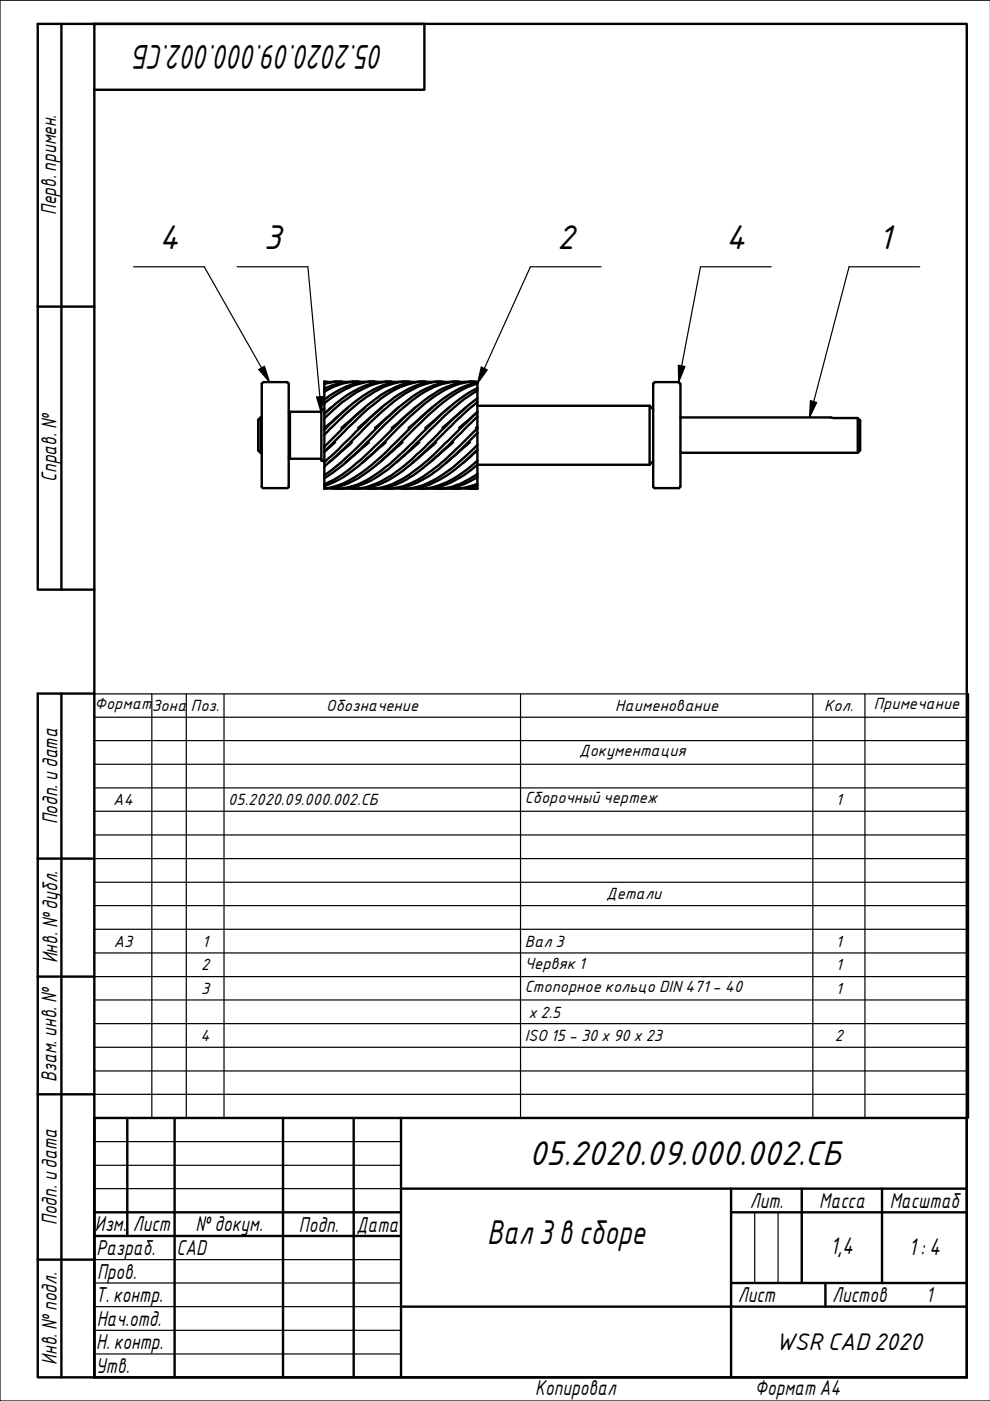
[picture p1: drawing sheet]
<svg xmlns="http://www.w3.org/2000/svg" width="210mm" height="297mm" viewBox="0 0 210 297" stroke-linecap="round" stroke-linejoin="round" font-family="sans-serif">
<g fill="none" stroke="#000" stroke-width=".51">
<path d="M55.2 88.5v7.5M55.2 96h.3M55.5 88.5h-.3l-.5 .5v6.5l.5 .5M55.8 81.1l-.3 .3v21.7l.3 .4h5.1M55.9 81h5M60.9 81.1l.3 .3v21.7l-.3 .4M61.2 97l.3 .3M61.5 87.3v10M61.5 97.3h6.6M68.1 87.3h-6.6l-.3 .3M68.8 98.9v1.9M68.8 95.7v2.3"/>
<path d="M68.8 92.2v2.5M68.8 88.7v2.5M68.8 85.5v2.2M68.8 83v1.7M68.8 86.7h-.7v11h.7M68.8 84.7v.8M68.8 87.7v1M68.8 91.2v1M68.8 94.7v1M68.8 98v.9M69.9 81l-1.1-.1v2.1M70.2 86.4l-1.4 1.3"/>
<path d="M71.1 93.8l-2.3 2M72.3 80.9l-3.5 .3M73.5 81a9.9 9.9 0 0 0-4.7 .5M73.8 86.4l-5 4.3M74.6 93.8l-4.9 4.3M75.8 80.9a13.8 13.8 0 0 0-7 1.6M77.1 81a12.6 12.6 0 0 0-8.3 2M77.3 86.4l-4.9 4.3M78.2 93.8l-5 4.3M79.4 80.9a16.2 16.2 0 0 0-10.6 3.8M80.6 81a14.3 14.3 0 0 0-9.6 2.9l-2.2 1.6M80.9 86.4l-5 4.3"/>
<path d="M81.8 93.8l-5 4.3M82.9 80.9a17 17 0 0 0-11.7 4.7l-2.4 2.1M84.2 81a13.9 13.9 0 0 0-9.7 2.9l-1.9 1.4-3.8 3.4M84.5 86.4l-5 4.3M85.3 93.8l-4.9 4.3M86.5 80.9a15.4 15.4 0 0 0-10.4 3.7l-3.2 2.6-4.1 4M87.8 81a13.6 13.6 0 0 0-9.5 2.8 60.3 60.3 0 0 0-9.5 8.4M88 86.4l-4.9 4.3M88.9 93.8l-5 4.3M90.1 80.9a16.2 16.2 0 0 0-11.2 4.2 117.4 117.4 0 0 0-10.1 9.6M91.3 81a14.9 14.9 0 0 0-10.5 3.5 103.3 103.3 0 0 0-10.6 9.8l-1.4 1.4M91.6 86.4l-5 4.3"/>
<path d="M92.5 93.8l-5 4.3M93.7 80.9a15.8 15.8 0 0 0-10.8 3.9l-1.5 1.2-3 2.6-6.6 6.7-3 2.7M94.9 81a14.3 14.3 0 0 0-9.8 3l-4.1 3.2-8.2 8-4 3.7M95.2 86.4l-5 4.3M96.1 93.8l-5 4.3M97.2 80.9a16.2 16.2 0 0 0-11.3 4.4l-1.8 1.4-2.5 2.3-5.1 5.2a57.9 57.9 0 0 1-7.7 6.6M98.5 81a15.2 15.2 0 0 0-11.2 3.9l-.9 .8a184 184 0 0 0-11.2 10.6l-2.7 2.5-3.7 2.6M98.7 86.4l-4.9 4.3M99.6 93.8l-5 4.3M100.8 80.9a15.6 15.6 0 0 0-9.8 3.2 116 116 0 0 0-12.6 11.6 31.5 31.5 0 0 1-9.6 7M101.2 82.8v-1.9a15.5 15.5 0 0 0-10.1 3.9 124.3 124.3 0 0 0-11.2 10.4 33.7 33.7 0 0 1-10.1 7.5l-1 .3M101.2 81.3a26.3 26.3 0 0 0-10.1 6.5l-5.1 5a51.8 51.8 0 0 1-10.1 8.7l-3.1 1.4a11.5 11.5 0 0 1-4 .7v-2.8"/>
<path d="M101.2 81.1a23.2 23.2 0 0 0-10.1 5.8l-5.1 4.8a76.2 76.2 0 0 1-9.1 8.4 16.2 16.2 0 0 1-8.1 3.5M101.2 82.8a57.7 57.7 0 0 0-10.8 9.2l-.9 .9a59 59 0 0 1-10 8.5 14.2 14.2 0 0 1-8.3 2.2M101.2 82.3a38.5 38.5 0 0 0-9.8 7.6l-1.9 1.9a77.6 77.6 0 0 1-8.8 8.1 15 15 0 0 1-10.8 3.7M101.2 85.2l-4.7 4.3-6.4 6.2a32.3 32.3 0 0 1-9.5 7l-3.2 .8-2.7 .1M101.2 84.4l-4.3 3.7-6.1 5.9a40.3 40.3 0 0 1-10.3 8.2 12.2 12.2 0 0 1-7 1.4M101.2 98.5a17.6 17.6 0 0 1-11.1 5.1h-1.1M101.2 97.6a19.4 19.4 0 0 1-11.7 6h-1.7M101.2 95.4a30.1 30.1 0 0 1-11 7.6l-.9 .3a11.3 11.3 0 0 1-3.8 .3M101.2 94.3a43.2 43.2 0 0 1-9.6 7.7 12.6 12.6 0 0 1-7.4 1.6M101.2 91.8a64.5 64.5 0 0 1-10.8 9.5 14 14 0 0 1-8.5 2.3M101.2 90.8a81.9 81.9 0 0 1-10.9 9.8 14 14 0 0 1-9.7 3M101.2 88.3l-.6 .6a110.2 110.2 0 0 1-13 11.9 14.4 14.4 0 0 1-9.2 2.8"/>
<path d="M101.2 87.4l-2.2 2.1a109.5 109.5 0 0 1-12.1 11.1 14.5 14.5 0 0 1-9.8 3M101.2 82.8v1.6M101.2 85.2v2.2M101.2 88.3v2.5M101.2 91.8v2.5M101.2 95.4v2.2M101.2 98.5v2M101.2 87.4l-3.9 3.3M101.2 95.5l-3 2.6M101.2 98.5h36.5M101.2 86h36.5M101.2 84.4v.8"/>
<path d="M101.2 87.4v.9M101.2 90.8v1M101.2 94.3v1.1M101.2 97.6v.9M101.2 90.5l-.3 .2M137.7 86v12.5M137.7 86l.8 .8M138.5 97.8l-.8 .7M138.8 81.1l-.3 .3v21.7l.3 .4M138.9 81h5M143.9 81.1l.3 .3M144.3 88.5h31.8l.5 .1h5.3v7.4"/>
<path d="M144.3 81.4v21.8M181.9 88.6l.5 .5v6.4l-.5 .5h-37.6M98.5 103.6h2.7M101.2 101.2a14.5 14.5 0 0 1-8.6 2.4M101.2 100.5a14.3 14.3 0 0 1-9.9 3.1M101.2 101.2v2.4M101.2 102.5a11.9 11.9 0 0 1-6.3 1.1M101.2 102.9a13.5 13.5 0 0 1-5.1 .7M101.2 100.5v.7M101.2 103.6h-1.4M138.9 103.5h5M144.2 103.1l-.3 .4"/>
</g>
<g fill="none" stroke="#000" stroke-width=".51">
<path d="M20 237h185v55h-185zM27 237v25.1M37 237v55M60 237v55M75 237v55M85 237v55M20 257h65M85 252h120M155 257h50M155 252v40M170 252v20M187 252v20"/>
<path d="M20 262.1h65M85 277h120M155 272h50M175 272v5"/>
</g>
<path d="M20 242h65M20 247.1h65M20 252h65M160 257v15M165 257v15M20 267.1h65M20 272h65M20 277h65M20 282.1h65M20 287.1h65" fill="none" stroke="#000" stroke-width=".25"/>
<path d="M210 0h-210v297h210" fill="none" stroke="#000" stroke-width=".25"/>
<path d="M20 5.1h185v286.9h-185z" fill="none" stroke="#000" stroke-width=".51"/>
<g fill="none" stroke="#000" stroke-width=".25">
<path d="M28.3 56.6h15l13.8 24.4M50.3 56.6h15l2.8 31M127.4 56.6h-14.9l-11.3 24.7M163.5 56.6h-15l-4.6 24.4M195 56.6h-15l-8.4 31.9M54.9 78.3l1.2-.7 1 3.4zM102 77.8l1.3 .6-2.1 2.9zM143.8 77.5l1.4 .2-1.3 3.3zM67.1 84.2l1.4-.1-.4 3.5zM171.8 84.9l1.4 .4-1.6 3.2zM20 147.1h185.4v89.9h-185.4zM20 152.1h185.4"/>
<path d="M20 157h185.4M32.2 147.1v89.9M39.5 147.1v89.9M47.5 147.1v89.9M110.4 147.1v89.9M172.3 147.1v89.9M183.4 147.1v89.9M20 162h185.4M20 167.1h185.4M20 172h185.4M20 177h185.4M20 182h185.4"/>
<path d="M20 187.1h185.4M20 192h185.4M20 197h185.4M20 202h185.4M20 207.1h185.4M20 212h185.4M20 217h185.4M20 222h185.4M20 227.1h185.4M20 232h185.4"/>
</g>
<g fill="#000">
<path d="M54.9 78.3l1.2-.7 1 3.4z" fill-rule="evenodd"/>
<path d="M102 77.8l1.3 .6-2.1 2.9z" fill-rule="evenodd"/>
<path d="M143.8 77.5l1.4 .2-1.3 3.3z" fill-rule="evenodd"/>
<path d="M67.1 84.2l1.4-.1-.4 3.5z" fill-rule="evenodd"/>
<path d="M171.8 84.9l1.4 .4-1.6 3.2z" fill-rule="evenodd"/>
</g>
<path d="M13 5.1v119.9M20 19h70v-13.9h-82v119.9h12M8 65h12M13 147.1v144.9M20 147.1h-12v144.9h12M8 182h12M8 207.1h12M8 232h12M8 267.1h12" fill="none" stroke="#000" stroke-width=".51"/>
<g font-size="7">
<text x="81.4" y="9.5" transform="rotate(180 81.4 9.5)">05.2020.09.000.002.СБ</text>
<text x="33.7" y="52.8">4</text>
<text x="55.9" y="52.8">3</text>
<text x="118.1" y="52.8">2</text>
<text x="153.9" y="52.8">4</text>
<text x="186.2" y="52.8">1</text>
<text x="112.2" y="247">05.2020.09.000.002.СБ</text>
<text x="103.3" y="263.8">Вал3в сборе</text>
</g>
<g font-size="4.9">
<text x="176.1" y="265.9">1,4</text>
<text x="192.7" y="266.2">1: 4</text>
<text x="164.5" y="286.2">WSR CAD2020</text>
</g>
<g font-size="4.4">
<text x="11.9" y="45.6" transform="rotate(-90 11.9 45.6)">Перв. примен.</text>
<text x="12" y="102.2" transform="rotate(-90 12 102.2)">Справ. №</text>
<text x="12.2" y="174.8" transform="rotate(-90 12.2 174.8)">Подп. идата</text>
<text x="12.2" y="204.3" transform="rotate(-90 12.2 204.3)">Инв. №дубл.</text>
<text x="12" y="229.5" transform="rotate(-90 12 229.5)">Взам. инв. №</text>
<text x="159" y="256.1">Лит.</text>
<text x="173.7" y="256.1">Масса</text>
<text x="188.7" y="256.1">Масштаб</text>
<text x="12.1" y="259.8" transform="rotate(-90 12.1 259.8)">Подп. идата</text>
<text x="20.1" y="261.1">Изм.</text>
<text x="28.2" y="261.1">Лист</text>
<text x="41.5" y="261">№докум.</text>
<text x="63.4" y="261.2">Подп.</text>
<text x="75.6" y="261.2">Дата</text>
<text x="20.4" y="266.1">Разраб.</text>
<text x="37.4" y="266.1">CAD</text>
<text x="20.6" y="271.1">Пров.</text>
<text x="20.3" y="276.1">Т. контр.</text>
<text x="20.5" y="281.1">Нач.отд.</text>
<text x="156.5" y="276.1">Лист</text>
<text x="176.5" y="276.1">Листов</text>
<text x="196.3" y="276">1</text>
<text x="20.4" y="286.1">Н. контр.</text>
<text x="12.1" y="289.4" transform="rotate(-90 12.1 289.4)">Инв. №подл.</text>
<text x="20.3" y="291.1">Утв.</text>
<text x="113.5" y="295.8">Копировал</text>
<text x="160" y="295.7">Формат A4</text>
</g>
<g font-size="3.3">
<text x="20" y="150.4">Формат</text>
<text x="32.2" y="150.8">Зона</text>
<text x="40.4" y="150.8">Поз.</text>
<text x="69.2" y="150.8">Обозначение</text>
<text x="130.4" y="150.8">Наименование</text>
<text x="174.8" y="150.8">Кол.</text>
<text x="185.3" y="150.4">Примечание</text>
<text x="122.8" y="160.4">Документация</text>
<text x="24" y="170.7">А4</text>
<text x="48.4" y="170.7">05.2020.09.000.002.СБ</text>
<text x="111.3" y="170.4">Сборочный чертеж</text>
<text x="177.2" y="170.7">1</text>
<text x="128.5" y="190.5">Детали</text>
<text x="24.1" y="200.7">А3</text>
<text x="42.9" y="200.7">1</text>
<text x="111.3" y="200.7">Вал 3</text>
<text x="177.2" y="200.7">1</text>
<text x="42.7" y="205.7">2</text>
<text x="111.3" y="205.4">Червяк 1</text>
<text x="177.2" y="205.7">1</text>
<text x="42.7" y="210.7">3</text>
<text x="111.3" y="210.4">Стопорное кольцо DIN471- 40</text>
<text x="112.1" y="215.8">x 2.5</text>
<text x="177.2" y="210.7">1</text>
<text x="42.5" y="220.7">4</text>
<text x="111.3" y="220.7">ISO 15 - 30 x 90 x 23</text>
<text x="177" y="220.7">2</text>
</g>
</svg>
